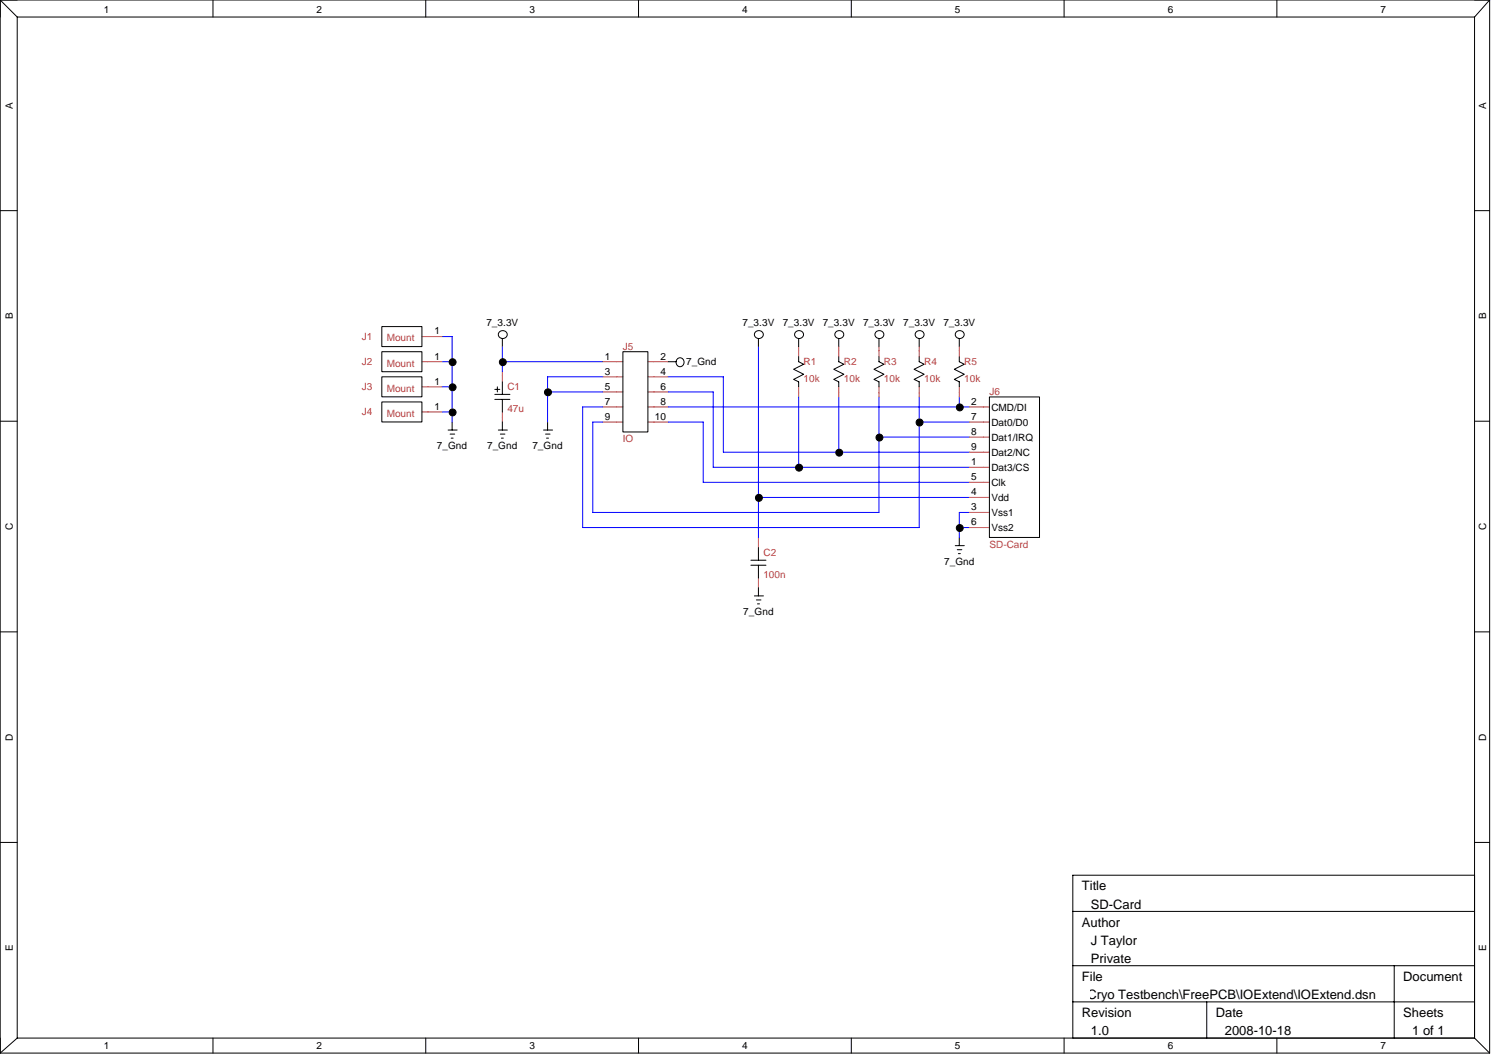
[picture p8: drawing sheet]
<svg xmlns="http://www.w3.org/2000/svg" width="297mm" height="210mm" viewBox="0 0 297 210" stroke-linecap="round" stroke-linejoin="round" font-family="sans-serif">
<g fill="none" stroke="#c04040" stroke-width=".2">
<path d="M84 71.9h4M84 66.9h4M84 76.9h4M99.9 73.9v2M119.9 71.9h4M119.9 74.9h4M119.9 77.9h4M128.9 71.9h4M128.9 74.9h4M128.9 77.9h4M158.9 68.9v2M158.9 76.9v2"/>
<path d="M166.9 68.9v2M166.9 76.9v2M174.9 68.9v2M174.9 76.9v2M182.9 68.9v2M182.9 76.9v2M190.9 68.9v2M190.9 76.9v2M84 81.9h4M99.9 81.9v2M119.9 80.9h4M119.9 83.9h4"/>
<path d="M128.9 80.9h4M128.9 83.9h4M192.9 80.9h3.9M192.9 83.9h3.9M192.9 92.9h3.9M192.9 98.9h3.9M192.9 95.9h3.9M192.9 86.9h3.9M192.9 89.9h3.9M150.9 106.9v2M150.9 114.9v2M192.9 101.9h3.9"/>
<path d="M192.9 104.9h3.9"/>
</g>
<g fill="none" stroke="#000" stroke-width=".2">
<path d="M0 0h296.4M0 0v209.4M0 0l3.4 3.4M3.4 3.4h290M3.4 3.4v203M42.4 0v3.4M84.7 0v3.4M127 0v3.4M169.4 0v3.4M211.7 0v3.4M254 0v3.4M293.4 3.4v203"/>
<path d="M296.4 0v209.4M296.4 0l-3 3.4M0 41.9h3.4M293.4 41.9h3M76 64.9h7.9v4h-7.9zM76 69.9h7.9v4h-7.9zM76 74.9h7.9v4h-7.9zM76 79.9h7.9v4h-7.9zM98.4 78.4h3M98.4 79.4h3M98.4 77.4h1M99 76.9v1"/>
<path d="M99.9 67.3v1.6M99.9 75.9v2.5M99.9 79.4v2.5M123.9 69.9h5v16h-5zM132.9 71.9h1.6M150.9 67.3v1.6M158.9 70.9v1l1 .5-2 1 2 1-2 1 1 .5v1M158.9 67.3v1.6M166.9 70.9v1l1 .5-2 1 2 1-2 1 1 .5v1M166.9 67.3v1.6M174.9 70.9v1l1 .5-2 1 2 1-2 1 1 .5v1M174.9 67.3v1.6"/>
<path d="M182.9 70.9v1l1 .5-2 1 2 1-2 1 1 .5v1M182.9 67.3v1.6M190.9 70.9v1l1 .5-2 1 2 1-2 1 1 .5v1M190.9 67.3v1.6M196.8 78.9h10v28h-10zM0 83.8h3.4M89.2 85.5h1.7M89.6 86.3h.9M89.8 87.1h.3M90 83.9v1.6M99.1 85.5h1.8M99.5 86.3h1"/>
<path d="M99.8 87.1h.3M99.9 83.9v1.6M108.1 85.5h1.8M108.5 86.3h.9M108.7 87.1h.4M108.9 83.9v1.6M293.4 83.8h3M149.4 111.4h3M149.4 112.4h3M150.1 118.5h1.8M150.5 119.3h.9M150.9 108.9v2.5"/>
<path d="M150.9 112.4v2.5M150.9 116.9v1.6M190.1 108.5h1.8M190.5 109.3h.9M190.7 110.1h.4M190.9 106.9v1.6M0 125.6h3.4M150.7 120.1h.4M293.4 125.6h3M0 167.5h3.4M293.4 174h-80v32.4M293.4 167.5h3"/>
<path d="M213.4 181.2h80M213.4 192h80M213.4 199.2h80M240.1 199.2v7.2M277.4 192v14.4M0 209.4h296.4M3.4 206.4h290M3.4 206.4l-3.4 3M42.4 206.4v3M84.7 206.4v3M127 206.4v3M169.4 206.4v3"/>
<path d="M211.7 206.4v3M254 206.4v3M293.4 206.4l3 3"/>
<circle cx="100.1" cy="66.6" r=".85"/>
<circle cx="135.3" cy="72" r=".84"/>
<circle cx="151" cy="66.6" r=".85"/>
<circle cx="159" cy="66.6" r=".85"/>
<circle cx="167" cy="66.6" r=".85"/>
<circle cx="175" cy="66.6" r=".85"/>
<circle cx="183" cy="66.6" r=".85"/>
<circle cx="191" cy="66.6" r=".85"/>
</g>
<g fill="none" stroke="#00f" stroke-width=".2">
<path d="M88 71.9h2M88 66.9h2v17M88 76.9h2M99.9 71.9h20M99.9 68.9v5M108.9 77.9h11M119.9 74.9h-11v9M132.9 74.9h11v15h49M132.9 77.9h9v15h51M150.9 68.9v38M158.9 78.9v14M166.9 78.9v11"/>
<path d="M174.9 78.9v23h-57v-18h2M182.9 78.9v26h-67v-24h4M190.9 78.9v2M88 81.9h2M132.9 80.9h60M132.9 83.9h7v12h53M150.9 98.9h42M174.9 86.9h18M182.9 83.9h10M190.9 104.9h2M192.9 101.9h-2v5"/>
</g>
<g fill="#000" stroke="#000" stroke-width=".2">
<circle cx="90" cy="72" r=".69"/>
<circle cx="90" cy="77" r=".69"/>
<circle cx="100" cy="72" r=".69"/>
<circle cx="109" cy="78" r=".7"/>
<circle cx="90" cy="82" r=".69"/>
<circle cx="151" cy="99" r=".69"/>
<circle cx="159" cy="93" r=".7"/>
<circle cx="167" cy="90" r=".69"/>
<circle cx="175" cy="87" r=".69"/>
<circle cx="182.9" cy="84" r=".69"/>
<circle cx="190.9" cy="81" r=".69"/>
<circle cx="190.9" cy="105" r=".69"/>
</g>
<g font-size="2.6">
<text x="215.2" y="177.1">Title</text>
<text x="215.2" y="184.3">Author</text>
<text x="217" y="180.7">SD-Card</text>
<text x="217" y="187.9">J Taylor</text>
<text x="217" y="191.5">Private</text>
<text x="215.2" y="195.1">File</text>
<text x="279.2" y="195.1">Document</text>
<text x="215.2" y="202.2">Revision</text>
<text x="216.3" y="198.6">Cryo Testbench\FreePCB\IOExtend\IOExtend.dsn</text>
<text x="241.9" y="202.2">Date</text>
<text x="279.2" y="202.2">Sheets</text>
<text x="217" y="205.8">1.0</text>
<text x="243.7" y="205.8">2008-10-18</text>
<text x="281" y="205.8">1 of 1</text>
</g>
<g font-size="2">
<text x="20.7" y="2.6">1</text>
<text x="63" y="2.6">2</text>
<text x="105.3" y="2.6">3</text>
<text x="147.7" y="2.6">4</text>
<text x="190" y="2.6">5</text>
<text x="232.3" y="2.6">6</text>
<text x="274.7" y="2.6">7</text>
<text x="2.6" y="21.6" transform="rotate(-90 2.6 21.6)">A</text>
<text x="295.7" y="21.6" transform="rotate(-90 295.7 21.6)">A</text>
<text x="2.6" y="63.5" transform="rotate(-90 2.6 63.5)">B</text>
<text x="96.8" y="64.9">7_3.3V</text>
<text x="147.7" y="64.9">7_3.3V</text>
<text x="155.7" y="64.9">7_3.3V</text>
<text x="163.7" y="64.9">7_3.3V</text>
<text x="171.7" y="64.9">7_3.3V</text>
<text x="179.7" y="64.9">7_3.3V</text>
<text x="187.7" y="64.9">7_3.3V</text>
<text x="295.7" y="63.5" transform="rotate(-90 295.7 63.5)">B</text>
<text x="86.4" y="66.5">1</text>
<text x="86.4" y="71.5">1</text>
<text x="120.3" y="71.5">1</text>
<text x="131.4" y="71.5">2</text>
<text x="86.4" y="76.5">1</text>
<text x="120.3" y="74.5">3</text>
<text x="120.3" y="77.5">5</text>
<text x="131.4" y="77.5">6</text>
<text x="131.4" y="74.5">4</text>
<text x="136.5" y="72.6">7_Gnd</text>
<text x="86.4" y="81.5">1</text>
<text x="120.3" y="80.5">7</text>
<text x="120.3" y="83.5">9</text>
<text x="130.3" y="83.5">10</text>
<text x="131.4" y="80.5">8</text>
<text x="193.2" y="80.5">2</text>
<text x="193.2" y="83.5">7</text>
<text x="197.2" y="81.7">CMD/DI</text>
<text x="86.9" y="89.4">7_Gnd</text>
<text x="96.9" y="89.4">7_Gnd</text>
<text x="105.9" y="89.4">7_Gnd</text>
<text x="193.2" y="86.5">8</text>
<text x="193.2" y="89.5">9</text>
<text x="197.2" y="84.7">Dat0/D0</text>
<text x="197.2" y="87.7">Dat1/IRQ</text>
<text x="193.2" y="92.5">1</text>
<text x="193.2" y="95.5">5</text>
<text x="197.2" y="93.6">Dat3/CS</text>
<text x="197.2" y="90.7">Dat2/NC</text>
<text x="193.2" y="101.5">3</text>
<text x="193.2" y="98.5">4</text>
<text x="197.2" y="99.7">Vdd</text>
<text x="197.2" y="96.6">Clk</text>
<text x="2.6" y="105.4" transform="rotate(-90 2.6 105.4)">C</text>
<text x="193.2" y="104.5">6</text>
<text x="197.2" y="102.6">Vss1</text>
<text x="197.2" y="105.6">Vss2</text>
<text x="295.7" y="105.4" transform="rotate(-90 295.7 105.4)">C</text>
<text x="187.9" y="112.4">7_Gnd</text>
<text x="147.9" y="122.3">7_Gnd</text>
<text x="2.6" y="147.3" transform="rotate(-90 2.6 147.3)">D</text>
<text x="295.7" y="147.3" transform="rotate(-90 295.7 147.3)">D</text>
<text x="2.6" y="189.1" transform="rotate(-90 2.6 189.1)">E</text>
<text x="295.7" y="189.1" transform="rotate(-90 295.7 189.1)">E</text>
<text x="20.7" y="208.6">1</text>
<text x="63" y="208.6">2</text>
<text x="105.3" y="208.6">3</text>
<text x="147.7" y="208.6">4</text>
<text x="190" y="208.6">5</text>
<text x="232.3" y="208.6">6</text>
<text x="274.7" y="208.6">7</text>
</g>
<g font-size="2" fill="#c04040">
<text x="72" y="67.5">J1</text>
<text x="77" y="67.9">Mount</text>
<text x="123.9" y="69.5">J5</text>
<text x="72" y="72.5">J2</text>
<text x="72" y="77.5">J3</text>
<text x="77" y="72.9">Mount</text>
<text x="77" y="77.9">Mount</text>
<text x="100.9" y="77.5">C1</text>
<text x="159.9" y="72.5">R1</text>
<text x="159.9" y="75.9">10k</text>
<text x="167.9" y="72.5">R2</text>
<text x="167.9" y="75.9">10k</text>
<text x="175.9" y="72.5">R3</text>
<text x="175.9" y="75.9">10k</text>
<text x="183.9" y="72.5">R4</text>
<text x="183.9" y="75.9">10k</text>
<text x="191.9" y="72.5">R5</text>
<text x="191.9" y="75.9">10k</text>
<text x="72" y="82.5">J4</text>
<text x="77" y="82.9">Mount</text>
<text x="100.9" y="81.9">47u</text>
<text x="196.8" y="78.5">J6</text>
<text x="123.9" y="87.9">IO</text>
<text x="151.9" y="110.5">C2</text>
<text x="196.8" y="108.9">SD-Card</text>
<text x="151.9" y="114.9">100n</text>
</g>
</svg>
